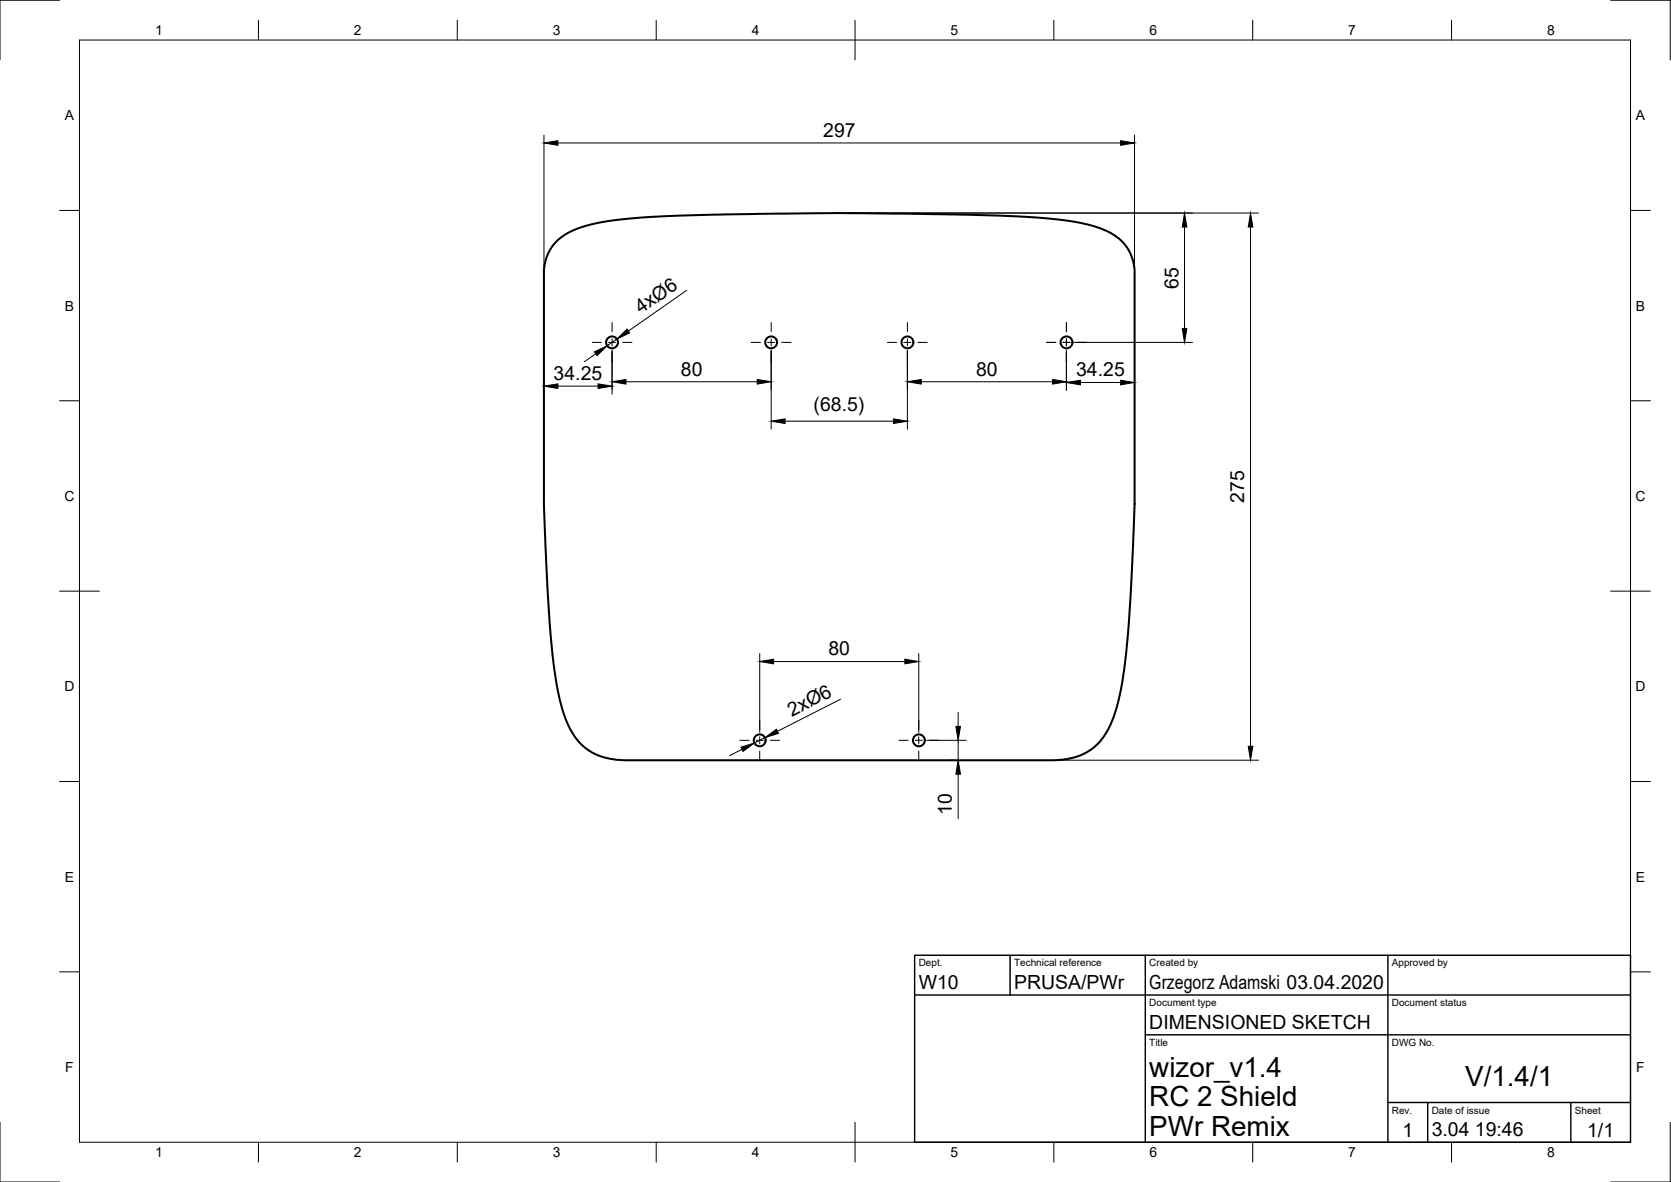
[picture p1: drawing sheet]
<svg xmlns="http://www.w3.org/2000/svg" width="420mm" height="297mm" viewBox="0 0 420 297" stroke-linecap="round" stroke-linejoin="round" font-family="sans-serif">
<!-- layer: Visible -->
<g fill="none" stroke="#000" stroke-width=".51">
<path d="M139.8 60.8a21.3 21.3 0 0 1 11.8-5l7-.9 11.3-.7 12.7-.3 28.4-.4 28.4 .4 12.7 .3 8.8 .5 7.3 .7a27.7 27.7 0 0 1 12.9 4.4l1.8 1.8 1.2 1.8 .7 1.8 .5 2.7v58.7l-1.3 27.5a117.1 117.1 0 0 1-3.3 24 17.7 17.7 0 0 1-6.1 10.1l-2.1 1.2-2 .8-3.3 .7-2.3 .2h-107.7l-3.9-.4-3.5-1.1-2.7-1.7-2.3-2.5a30 30 0 0 1-4.8-13.1l-.4-2.5a449.9 449.9 0 0 1-2.8-43.2v-58.7l.2-1.8 .7-2.2 1.1-1.9z"/>
<circle cx="153.9" cy="86" r="1.49"/>
<circle cx="193.9" cy="86" r="1.49"/>
<circle cx="228.2" cy="86" r="1.49"/>
<circle cx="268.2" cy="86" r="1.49"/>
<circle cx="191" cy="186.1" r="1.49"/>
<circle cx="231" cy="186.1" r="1.49"/>
</g>
<!-- layer: Border -->
<g fill="none" stroke="#000" stroke-width=".25">
<path d="M15 .1h-15v15M20 10.1h390v276.9h-390zM65 5.1v5M115 5.1v5M165 5.1v5M215 5.1v10M265 5.1v5M315 5.1v5M365 5.1v5M405 .1h15v15M15 52.9h5M410 52.9h5"/>
<path d="M15 100.7h5M410 100.7h5M15 148.6h10M405 148.6h10M15 196.4h5M410 196.4h5M15 244.2h5M410 244.2h5M0 282.1v14.9h15M65 287v5M115 287v5M165 287v5"/>
<path d="M215 282.1v9.9M265 287v5M315 287v5M365 287v5M420 282.1v14.9h-15"/>
</g>
<!-- layer: TitleBlock -->
<path d="M230 240.1h180v46.9h-180zM230 250h180M254 240.1v9.9M288 240.1v46.9M349 240.1v46.9M288 260.1h122M349 277.1h61M359 277.1v9.9M395 277.1v9.9" fill="none" stroke="#000" stroke-width=".36"/>
<!-- layer: Dimensions -->
<g fill="none" stroke="#000" stroke-width=".25">
<path d="M136.8 33.9v90.7M140.3 35.9h141.5M285.3 33.9v90.7M213 53.5h103.4M297.8 57.1v25.4M314.4 57.1v130.4M172.7 72.9l-14.7 10.3M140.3 97h10.1M149.8 88.9l-2.9 2M153.9 88v11M155.1 85.2l-2.4 1.7M157.4 95.9h33"/>
<path d="M193.9 88v19.9M228.2 88v19.9M231.6 95.9h33M268.1 88v10.1M270.2 86h29.6M271.7 96.1h10.1M197.4 105.8h27.2M191 164.2v19.9M194.5 166.3h33M211.4 175.7l-15.9 8.1M231 164.2v19.9M240.9 179v3.5"/>
<path d="M186.6 188.3l-3.1 1.6M192.4 185.4l-2.7 1.3M233 186h9.9M238.9 191h1M240.9 186v5M240.9 194.5v11.2M266.3 191h50.1"/>
</g>
<g fill="#000" stroke="#000" stroke-width=".25">
<path d="M136.8 35.9l3.5-.5v1.1zM281.8 35.4l3.5 .5-3.5 .6zM297.8 53.5l.6 3.6h-1.1zM314.4 53.5l.6 3.6h-1.1zM136.8 97l3.5-.5v1.1zM149.5 88.4l3.2-1.5-2.6 2.5zM150.4 96.5l3.5 .5-3.5 .6zM153.9 95.9l3.5-.5v1.1zM155.1 85.2l2.6-2.5 .6 1zM190.4 95.4l3.5 .5-3.5 .6zM228.2 95.9l3.4-.5v1.1zM264.6 95.4l3.5 .5-3.5 .6z"/>
<path d="M268.1 96.1l3.6-.5v1.1zM281.8 95.6l3.5 .5-3.5 .6zM297.3 82.5h1.1l-.6 3.5zM193.9 105.8l3.5-.5v1.1zM224.6 105.3l3.6 .5-3.6 .6zM191 166.3l3.5-.6v1.1zM227.5 165.7l3.5 .6-3.5 .5zM186.3 187.8l3.4-1.1-2.9 2.1zM192.4 185.4l2.8-2.2 .5 1.1zM240.3 182.5h1.2l-.6 3.5zM240.9 191l.6 3.5h-1.2zM313.9 187.5h1.1l-.6 3.5z"/>
</g>
<!-- layer: Center Lines -->
<g fill="none" stroke="#000" stroke-width=".25">
<path d="M148.9 86h2.3M153 86h1.8M153.9 81.1v2.3M153.9 85.2v1.7M153.9 88.7v2.3M156.6 86h2.3M188.9 86h2.3M193 86h1.8M193.9 81.1v2.3M193.9 85.2v1.7M193.9 88.7v2.3M196.6 86h2.3"/>
<path d="M223.1 86h2.4M227.2 86h1.8M228.2 81.1v2.3M228.2 85.2v1.7M228.2 88.7v2.3M230.8 86h2.4M263.1 86h2.4M267.3 86h1.7M268.1 81.1v2.3M268.1 85.2v1.7M268.1 88.7v2.3M270.8 86h2.4"/>
<path d="M186 186h2.3M190.1 186h1.8M191 181v2.4M191 185.2v1.7M191 188.7v2.3M193.7 186h2.3M226 186h2.3M230.1 186h1.8M231 181v2.4M231 185.2v1.7M231 188.7v2.3M233.7 186h2.3"/>
</g>
<g font-size="7">
<text x="289" y="270.6">wizor_v1.4</text>
<text x="368.4" y="273">V/1.4/1</text>
<text x="289" y="278.1">RC 2 Shield</text>
<text x="289" y="285.5">PWr Remix</text>
</g>
<g font-size="4.9">
<text x="207" y="34.4">297</text>
<text x="296.3" y="72.5" transform="rotate(-90 296.3 72.5)">65</text>
<text x="161.1" y="79" transform="rotate(-35 161.1 79)">4xØ6</text>
<text x="139.2" y="95.5">34.25</text>
<text x="171.2" y="94.4">80</text>
<text x="245.4" y="94.4">80</text>
<text x="270.6" y="94.6">34.25</text>
<text x="204.6" y="103.3">(68.5)</text>
<text x="312.9" y="126.4" transform="rotate(-90 312.9 126.4)">275</text>
<text x="208.3" y="164.7">80</text>
<text x="199.1" y="180.1" transform="rotate(-27 199.1 180.1)">2xØ6</text>
<text x="239.4" y="204.8" transform="rotate(-90 239.4 204.8)">10</text>
<text x="231" y="248.5">W10</text>
<text x="255" y="248.5">PRUSA/PWr</text>
<text x="289" y="248.5">Grzegorz Adamski 03.04.2020</text>
<text x="289" y="258.6">DIMENSIONED SKETCH</text>
<text x="352.6" y="285.7">1</text>
<text x="360" y="285.5">3.04 19:46</text>
<text x="399.1" y="285.7">1/1</text>
</g>
<g font-size="3.5">
<text x="39" y="8.8">1</text>
<text x="89" y="8.8">2</text>
<text x="139" y="8.8">3</text>
<text x="189" y="8.8">4</text>
<text x="239" y="8.8">5</text>
<text x="289" y="8.8">6</text>
<text x="339" y="8.8">7</text>
<text x="389" y="8.8">8</text>
<text x="16.3" y="30.2">A</text>
<text x="411.3" y="30.2">A</text>
<text x="16.3" y="78">B</text>
<text x="411.3" y="78">B</text>
<text x="16.2" y="125.9">C</text>
<text x="411.2" y="125.9">C</text>
<text x="16.2" y="173.7">D</text>
<text x="411.2" y="173.7">D</text>
<text x="16.3" y="221.6">E</text>
<text x="411.3" y="221.6">E</text>
<text x="16.4" y="269.4">F</text>
<text x="411.4" y="269.4">F</text>
<text x="39" y="290.8">1</text>
<text x="89" y="290.8">2</text>
<text x="139" y="290.8">3</text>
<text x="189" y="290.8">4</text>
<text x="239" y="290.8">5</text>
<text x="289" y="290.8">6</text>
<text x="339" y="290.8">7</text>
<text x="389" y="290.8">8</text>
</g>
<g font-size="2.5">
<text x="231" y="242.9">Dept.</text>
<text x="255" y="242.9">Technical reference</text>
<text x="289" y="242.9">Created by</text>
<text x="350" y="242.9">Approved by</text>
<text x="289" y="252.8">Document type</text>
<text x="350" y="252.8">Document status</text>
<text x="289" y="262.9">Title</text>
<text x="350" y="262.9">DWG No.</text>
<text x="350" y="279.9">Rev.</text>
<text x="360" y="279.9">Date of issue</text>
<text x="396" y="279.9">Sheet</text>
</g>
</svg>
